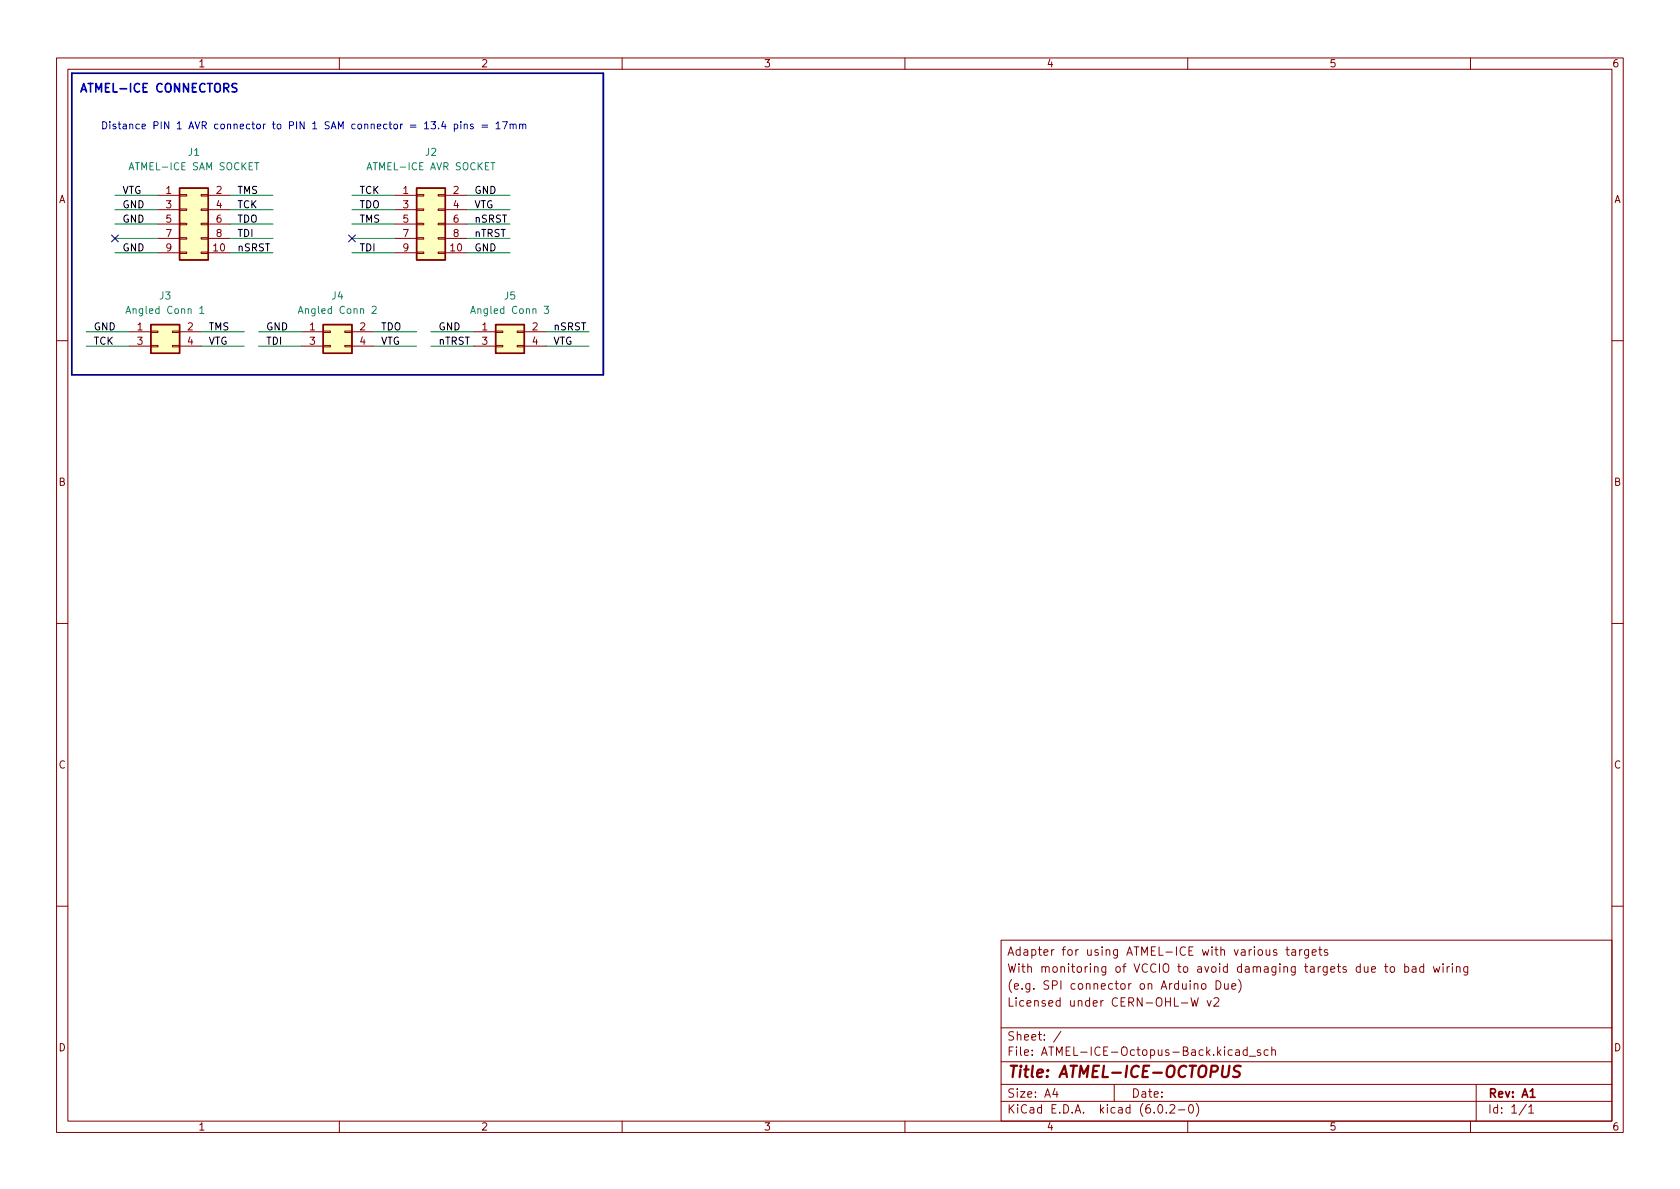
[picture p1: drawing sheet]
<svg xmlns="http://www.w3.org/2000/svg" width="297mm" height="210mm" viewBox="0 0 297 210" stroke-linecap="round" stroke-linejoin="round" font-family="sans-serif">
<g fill="none" stroke="#840000" stroke-width=".18">
<path d="M10 10.2h277v190.1h-277zM12 12.2h273v186.1h-273zM60 10.2v2M110 10.2v2M160 10.2v2M210 10.2v2M260 10.2v2M27.9 34.5h3.8M27.9 37.1h3.8M27.9 39.6h3.8M31.7 39.5h1.3v.2h-1.3zM31.7 37h1.3v.2h-1.3z"/>
<path d="M31.7 34.4h1.3v.3h-1.3zM35.6 39.5h1.2v.2h-1.2zM35.6 37h1.2v.2h-1.2zM35.6 34.4h1.2v.3h-1.2zM36.8 34.5h3.8M36.8 37.1h3.8M36.8 39.6h3.8M69.8 34.5h3.9M69.8 37.1h3.9M69.8 39.6h3.9M73.7 39.5h1.2v.2h-1.2zM73.7 37h1.2v.2h-1.2z"/>
<path d="M73.7 34.4h1.2v.3h-1.2zM77.5 39.5h1.2v.2h-1.2zM77.5 37h1.2v.2h-1.2zM77.5 34.4h1.2v.3h-1.2zM78.7 34.5h3.8M78.7 37.1h3.8M78.7 39.6h3.8M22.9 58.7h3.8M26.7 58.5h1.2v.3h-1.2zM27.9 44.7h3.8M27.9 42.2h3.8M30.5 58.5h1.2v.3h-1.2z"/>
<path d="M31.7 44.6h1.3v.2h-1.3zM31.7 42h1.3v.3h-1.3zM31.7 58.7h3.9M35.6 44.6h1.2v.2h-1.2zM35.6 42h1.2v.3h-1.2zM36.8 44.7h3.8M36.8 42.2h3.8M53.3 58.7h3.8M57.1 58.5h1.3v.3h-1.3zM61 58.5h1.2v.3h-1.2zM62.2 58.7h3.8M69.8 44.7h3.9"/>
<path d="M69.8 42.2h3.9M73.7 44.6h1.2v.2h-1.2zM73.7 42h1.2v.3h-1.2zM77.5 44.6h1.2v.2h-1.2zM77.5 42h1.2v.3h-1.2zM78.7 44.7h3.8M78.7 42.2h3.8M83.8 58.7h3.8M87.6 58.5h1.3v.3h-1.3zM91.4 58.5h1.3v.3h-1.3zM92.7 58.7h3.8M10 60.2h2"/>
<path d="M22.9 61.2h3.8M26.7 61.1h1.2v.2h-1.2zM30.5 61.1h1.2v.2h-1.2zM31.7 61.2h3.9M53.3 61.2h3.8M57.1 61.1h1.3v.2h-1.3zM61 61.1h1.2v.2h-1.2zM62.2 61.2h3.8M83.8 61.2h3.8M87.6 61.1h1.3v.2h-1.3zM91.4 61.1h1.3v.2h-1.3zM92.7 61.2h3.8"/>
<path d="M285 60.2h2M10 110.2h2M285 110.2h2M10 160.2h2M177 166.3h108v32h-108zM208.9 177.4h1.1M210.6 176.4l.3 1.5 .3-1 .3 1 .4-1.5M212.6 174l.3-.1 .3 .3v.4l-.3 .3h-.3l-.2-.3v-.4zM213.4 176.9l.4 1 .3-1M214.6 176.6l.6-.2 .2 .2 .1 .3-.9 1h.9M215 173.4a.76 .76 0 0 1 .9 .8 .76 .76 0 0 1-.9 .7zM216.5 173.9l.1 1h.3l.2-.1"/>
<path d="M217.1 173.9v1M217.8 174.4l.7-.1-.1-.3-.4-.1-.2 .2 .1 .8h.5M219 173.2a1.72 1.72 0 0 1 0 2.3M225.7 168l-.3-.1-.3 .2 .1 .3 .5 .1v.4h-.6M227.4 167.9h.5M227.6 167.4v1.3l.3 .2M228.4 168h.6l.1 .9M229.1 168.3l-.5 .1a.29 .29 0 0 0-.2 .2 .29 .29 0 0 0 .2 .3h.5M229.8 167.9v1M230.2 167.9l-.3 .1-.1 .2M231.4 167.9v1.2l-.3 .3h-.4M231.4 168l-.5-.1-.3 .3v.4l.2 .3h.6"/>
<path d="M232 168.4l.7-.1-.1-.3-.4-.1-.2 .2 .1 .8h.5M233.1 167.9h.6M233.4 167.4v1.3l.3 .2M234.7 168l-.3-.1-.3 .2 .1 .3 .5 .1v.4h-.6M244.8 170.9h.6M245 170.4v1.3l.4 .2M245.9 171l.4-.1 .3 .3v.4l-.3 .3h-.4l-.1-.3v-.4zM248.4 171l.4-.1 .3 .3v.4l-.2 .3h-.5M248.4 170.4v1.5M249.7 171h.6l.1 .9M250.4 171.3l-.5 .1a.29 .29 0 0 0-.3 .2 .29 .29 0 0 0 .3 .3h.5M251.7 171l-.4-.1-.3 .3v.4l.1 .3h.6"/>
<path d="M251.7 170.4v1.5M253.4 170.9l.3 1 .3-.7 .3 .7 .3-1M255.2 170.4v.2M255.2 170.9v1M255.9 170.9v1M256.3 170.9l-.3 .1-.1 .2M256.8 170.4v.2M256.8 170.9v1M257.5 171.1l.2-.2 .4 .1 .1 .9M257.5 170.9v1M259.5 170.9v1.2l-.3 .3h-.3M259.5 171l-.4-.1-.3 .3v.4l.1 .3h.6"/>
<path d="M285 160.2h2M60 198.3v2M110 198.3v2M160 198.3v2M177 194.8h108M177 191.8h108M177 187.8h108M177 181.8h108M186.5 192.5l-.4 1h1M186.9 193v1M187.6 182.4l-1.3 1.9M197 191.8v3"/>
<path d="M204.9 195.4l.2-.1a.81 .81 0 0 1 .6 .7 .81 .81 0 0 1-.3 .8h-.2a.81 .81 0 0 1-.6-.6 .81 .81 0 0 1 .3-.8zM206.2 196.7v.1M206.9 195.5l.5-.2 .2 .2 .1 .3-.9 1h.9M208.4 196.3h1.1M210 198.3v2M210.4 195.4l.1-.1a.81 .81 0 0 1 .6 .7 .81 .81 0 0 1-.3 .8h-.2a.81 .81 0 0 1-.5-.6 .81 .81 0 0 1 .3-.8zM211.5 195.1a1.72 1.72 0 0 1 0 2.3M218.5 185.7h.6v.9M219.1 186l-.5 .1a.29 .29 0 0 0-.2 .2 .29 .29 0 0 0 .2 .3h.5M220.5 185.7l-.4-.1-.3 .3v.4l.1 .3h.6M220.5 185.1v1.5M220.9 186.8h1.1"/>
<path d="M222.9 185.7l-.4-.1-.2 .2 .1 .3 .5 .1v.4h-.6M224.2 185.7l-.4-.1-.3 .3v.4l.1 .3h.6M224.9 185.8l.2-.2 .3 .1 .1 .9M224.9 185.1v1.5M260 198.3v2M261 191.8v6.5M269.9 195.3l-1.3 1.9M270.3 195.8l.4-.5v1.5M270.3 196.8h.9"/>
</g>
<path d="M270.6 194h.8" fill="none" stroke="#840000" stroke-width=".3"/>
<path d="M216.2 188.5l-.2 1.6 .2 .3a.66 .66 0 0 0 1-.3l.2-1.6M219.4 188.6a.85 .85 0 0 0-1.1 .1 .45 .45 0 0 0 .2 .7l.4 .1a.49 .49 0 0 1 .3 .5 .49 .49 0 0 1-.4 .5l-.8-.1" fill="none" stroke="#840000" stroke-width=".4"/>
<g fill="#ffffc2" stroke="#ffffc2" stroke-width=".18">
<path d="M31.7 33.3h5.1v12.7h-5.1z"/>
<path d="M26.7 57.4h5v5.1h-5z"/>
<path d="M87.6 57.4h5.1v5.1h-5.1z"/>
<path d="M73.7 33.3h5v12.7h-5z"/>
<path d="M57.1 57.4h5.1v5.1h-5.1z"/>
</g>
<path d="M31.7 33.3h5.1v12.7h-5.1zM73.7 33.3h5v12.7h-5zM26.7 57.4h5v5.1h-5zM57.1 57.4h5.1v5.1h-5.1zM87.6 57.4h5.1v5.1h-5.1z" fill="none" stroke="#840000" stroke-width=".25"/>
<path d="M45 28.8h.8M86.8 28.8h.7M22.3 55.4l.4-1.2 .4 1.2M35.3 54.5l.4-.3v1.2M35.3 55.4h.7M52.7 55.4l.5-1.2 .4 1.2M65.8 54.3l.5-.1 .2 .3-.8 .9h.8M83.2 55.4l.4-1.2 .5 1.2M96.2 54.2h.8l-.4 .4 .3 .2v.5l-.1 .1-.6-.1" fill="none" stroke="#008484" stroke-width=".18"/>
<path d="M41.9 14.8h-.6l-.2 .1v.4l.6 .3 .2 .4-.3 .3-.6-.1" fill="none" stroke="#0000c2" stroke-width=".3"/>
<g fill="none" stroke="#0000c2" stroke-width=".18">
<path d="M78.4 21.5l-.3 .9h.8M78.7 21.9v.9M80.3 22l.4-.1 .2 .3-.1 .5h-.5M80.3 21.9v1.3M81.5 21.5v.1M81.5 21.9v.9M82.1 22.1l.2-.2 .3 .1v.8M82.1 21.9v.9M83.7 22l-.3-.1-.2 .2v.2l.5 .1v.3h-.5M85.2 22.1h1M85.2 22.5h1M87.7 21.9l.4-.4v1.3"/>
<path d="M87.7 22.8h.7M88.9 21.5h.8l-.5 1.3M90.2 22.1l.2-.2 .3 .1v.8M90.2 21.9v.9M90.7 22.1l.2-.2 .3 .1 .1 .8M91.9 22.1l.2-.2 .3 .1v.8M91.9 21.9v.9M92.4 22.1l.2-.2 .3 .1 .1 .8"/>
</g>
<path d="M12.7 12.9h94v53.4h-94z" fill="none" stroke="#000084" stroke-width=".3"/>
<g fill="none" stroke="#008400" stroke-width=".18">
<path d="M20.3 39.6h7.6M20.3 34.5h7.6M20.3 37.1h7.6M40.6 39.6h7.7M40.6 34.5h7.7M40.6 37.1h7.7M62.2 39.6h7.6M62.2 34.5h7.6M62.2 37.1h7.6M82.5 39.6h7.7M82.5 34.5h7.7M82.5 37.1h7.7"/>
<path d="M15.2 58.7h7.7M20.3 42.2h7.6M20.3 44.7h7.6M35.6 58.7h7.6M40.6 42.2h7.7M40.6 44.7h7.7M45.7 58.7h7.6M62.2 42.2h7.6M62.2 44.7h7.6M66 58.7h7.7M76.2 58.7h7.6M82.5 42.2h7.7"/>
<path d="M82.5 44.7h7.7M96.5 58.7h7.6M15.2 61.2h7.7M35.6 61.2h7.6M45.7 61.2h7.6M66 61.2h7.7M76.2 61.2h7.6M96.5 61.2h7.6"/>
</g>
<path d="M19.7 41.5l1.2 1.3M20.9 41.5l-1.2 1.3M61.6 41.5l1.2 1.3M62.8 41.5l-1.2 1.3" fill="none" stroke="#000084" stroke-width=".18"/>
<text font-size="2.8" fill="#840000" x="178" y="190.6">Title: ATMEL-ICE-OCTOPUS</text>
<text font-size="2.1" fill="#0000c2" x="14" y="16.3">ATMEL-ICE CONNECTORS</text>
<g font-size="2.1" fill="#840000">
<text x="178" y="172">With monitoring of VCCIO to avoid damaging targets due to bad wiring</text>
<text x="178" y="169">Adapter for using ATMEL-ICE with various targets</text>
<text x="178" y="178">Licensed under CERN-OHL-W v2</text>
<text x="178" y="175">(e.g. SPI connector on Arduino Due)</text>
<text x="178" y="184">Sheet: /</text>
<text x="178" y="186.7">File: ATMEL-ICE-Octopus-Back.kicad_sch</text>
<text x="178" y="196.9">KiCad E.D.A. kicad (6.0.2-0)</text>
<text x="178" y="194.1">Size: A4</text>
<text x="200" y="194.1">Date:</text>
<text x="263" y="194.1">Rev: A1</text>
<text x="263" y="196.9">Id: 1/1</text>
</g>
<g font-size="1.8" fill="#840000">
<text x="35" y="11.9">1</text>
<text x="85" y="11.9">2</text>
<text x="135" y="11.9">3</text>
<text x="185" y="11.9">4</text>
<text x="235" y="11.9">5</text>
<text x="285" y="11.9">6</text>
<text x="10.3" y="35.9">A</text>
<text x="29.4" y="34.3">1</text>
<text x="38.2" y="34.3">2</text>
<text x="71.3" y="34.3">1</text>
<text x="80.2" y="34.3">2</text>
<text x="285.3" y="35.9">A</text>
<text x="29.4" y="36.8">3</text>
<text x="29.4" y="39.4">5</text>
<text x="29.4" y="41.9">7</text>
<text x="38.2" y="36.8">4</text>
<text x="38.2" y="39.4">6</text>
<text x="38.2" y="41.9">8</text>
<text x="71.3" y="36.8">3</text>
<text x="71.3" y="39.4">5</text>
<text x="71.3" y="41.9">7</text>
<text x="80.2" y="36.8">4</text>
<text x="80.2" y="39.4">6</text>
<text x="80.2" y="41.9">8</text>
<text x="29.4" y="44.4">9</text>
<text x="37.8" y="44.4">10</text>
<text x="71.3" y="44.4">9</text>
<text x="79.7" y="44.4">10</text>
<text x="24.3" y="58.4">1</text>
<text x="33.2" y="58.4">2</text>
<text x="54.8" y="58.4">1</text>
<text x="63.6" y="58.4">2</text>
<text x="85.2" y="58.4">1</text>
<text x="94.1" y="58.4">2</text>
<text x="24.3" y="61">3</text>
<text x="33.2" y="61">4</text>
<text x="54.8" y="61">3</text>
<text x="63.6" y="61">4</text>
<text x="85.2" y="61">3</text>
<text x="94.1" y="61">4</text>
<text x="10.3" y="85.9">B</text>
<text x="285.3" y="85.9">B</text>
<text x="10.3" y="135.9">C</text>
<text x="285.3" y="135.9">C</text>
<text x="10.3" y="185.9">D</text>
<text x="285.3" y="185.9">D</text>
<text x="35" y="199.9">1</text>
<text x="85" y="199.9">2</text>
<text x="135" y="199.9">3</text>
<text x="185" y="199.9">4</text>
<text x="235" y="199.9">5</text>
<text x="285" y="199.9">6</text>
</g>
<text font-size="1.8" fill="#0000c2" x="17.8" y="22.8">Distance PIN 1 AVR connector to PIN 1 SAM connector = 13.4 pins = 17mm</text>
<g font-size="1.8" fill="#008484">
<text x="33.3" y="27.6">J1</text>
<text x="75.2" y="27.6">J2</text>
<text x="23.3" y="30.1">ATMEL-ICE SAM SOCKET</text>
<text x="65.3" y="30.1">ATMEL-ICE AVR SOCKET</text>
<text x="28.2" y="53">J3</text>
<text x="58.7" y="53">J4</text>
<text x="89.2" y="53">J5</text>
<text x="23" y="55.5">Angled Conn 1</text>
<text x="53.4" y="55.5">Angled Conn 2</text>
<text x="83.9" y="55.5">Angled Conn 3</text>
</g>
<g font-size="1.8">
<text x="21.6" y="34.3">VTG</text>
<text x="41.9" y="34.3">TMS</text>
<text x="63.5" y="34.3">TCK</text>
<text x="83.8" y="34.3">GND</text>
<text x="21.6" y="39.4">GND</text>
<text x="21.6" y="36.8">GND</text>
<text x="41.9" y="39.4">TDO</text>
<text x="41.9" y="41.9">TDI</text>
<text x="41.9" y="36.8">TCK</text>
<text x="63.5" y="39.4">TMS</text>
<text x="63.5" y="36.8">TDO</text>
<text x="83.8" y="39.4">nSRST</text>
<text x="83.8" y="41.9">nTRST</text>
<text x="83.8" y="36.8">VTG</text>
<text x="21.6" y="44.4">GND</text>
<text x="41.9" y="44.4">nSRST</text>
<text x="63.5" y="44.4">TDI</text>
<text x="83.8" y="44.4">GND</text>
<text x="16.5" y="58.4">GND</text>
<text x="36.8" y="58.4">TMS</text>
<text x="47" y="58.4">GND</text>
<text x="67.3" y="58.4">TDO</text>
<text x="77.5" y="58.4">GND</text>
<text x="97.8" y="58.4">nSRST</text>
<text x="16.5" y="60.9">TCK</text>
<text x="36.8" y="60.9">VTG</text>
<text x="47" y="60.9">TDI</text>
<text x="67.3" y="60.9">VTG</text>
<text x="77.5" y="60.9">nTRST</text>
<text x="97.8" y="60.9">VTG</text>
</g>
</svg>
